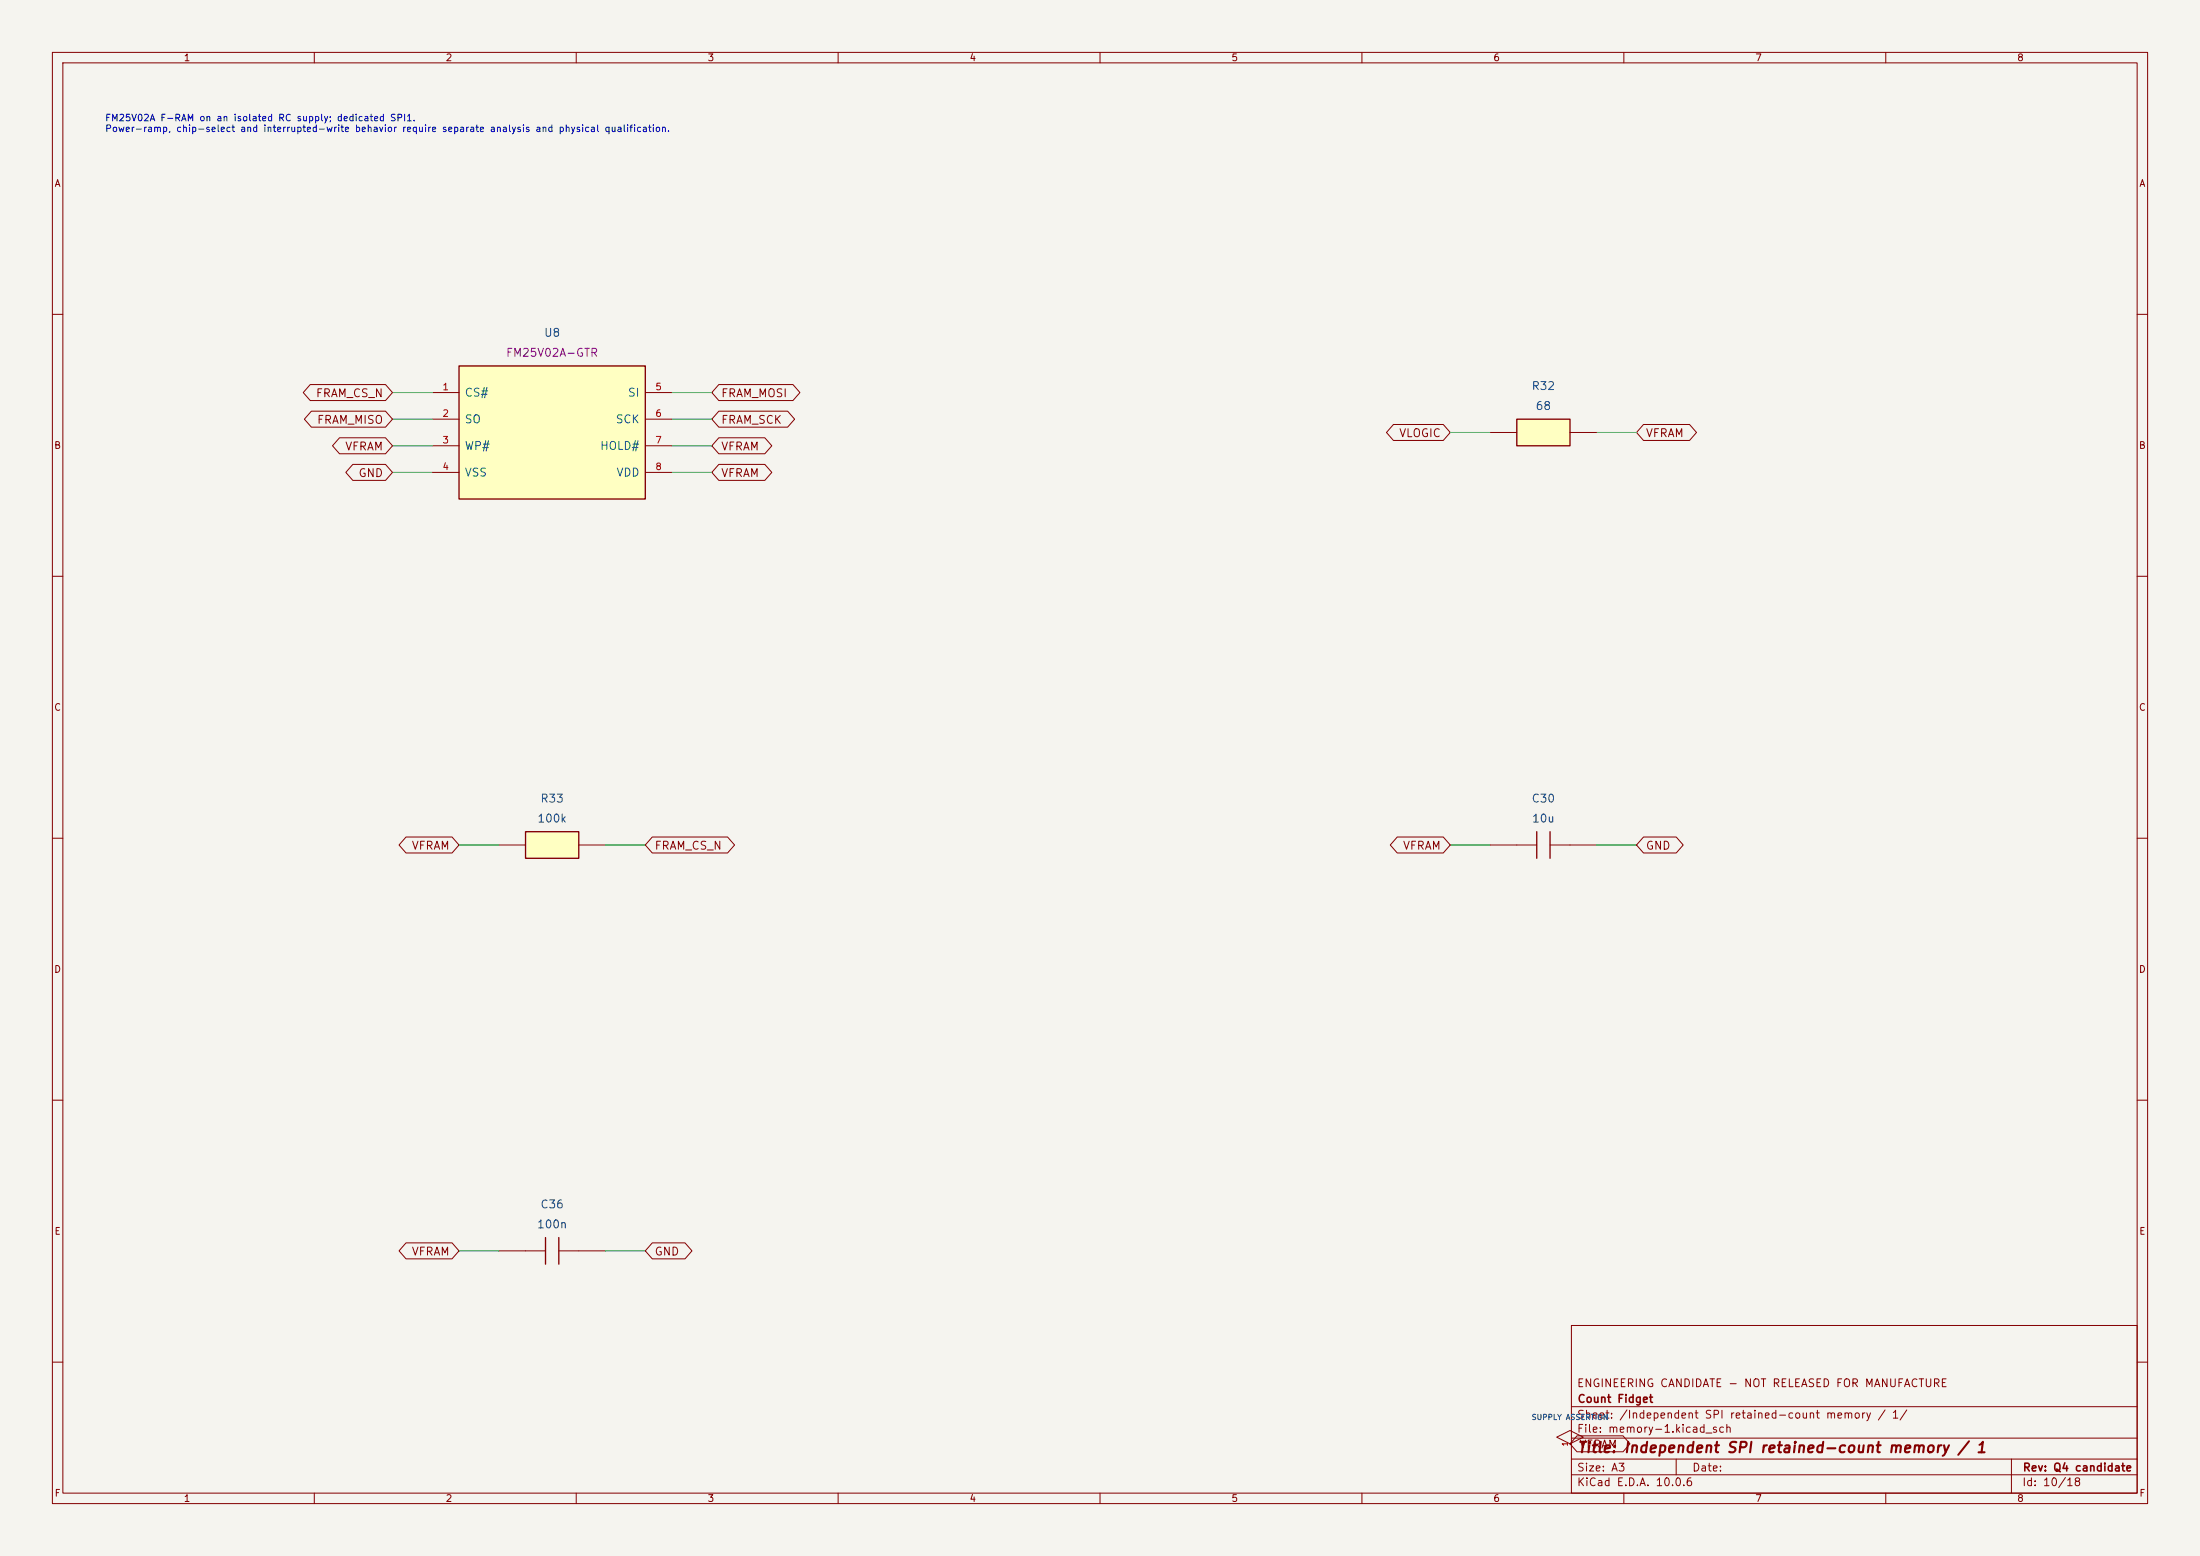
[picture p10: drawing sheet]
(kicad_sch (version 20250114) (generator "eeschema") (generator_version "10.0") (paper "A3") (title_block (title "Independent SPI retained-count memory / 1") (rev "Q4 candidate")
   (company "Count Fidget") (comment 1 "ENGINEERING CANDIDATE - NOT RELEASED FOR MANUFACTURE"))
(lib_symbols (symbol "CountFidgetQ4:U8" (pin_names (offset 1.016))  (exclude_from_sim no) (in_bom yes) (on_board yes)
   (property "Reference" "U" (at 0 16.509999999999998 0) (effects (font (size 1.27 1.27)))) (property "Value" "FM25V02A-GTR" (at 0 -16.509999999999998 0) (effects (font (size 1.27 1.27))))
   (property "Footprint" "CountFidgetQ4:Package_SO_SOIC-8_3.9x4.9mm_P1.27mm" (at 0 0 0) (effects (font (size 1.27 1.27)) (hide yes)))
   (symbol "U8_0_1" (rectangle (start -17.78 12.7) (end 17.78 -12.7) (stroke (width 0.254) (type default)) (fill (type background)))) (symbol "U8_1_1" (pin input line (at -22.86 7.62 0) (length 5.08) (name "CS#" (effects (font (size 1.524 1.524)))) (number "1" (effects (font (size 1.27 1.27)))))(pin tri_state line (at -22.86 2.54 0) (length 5.08) (name "SO" (effects (font (size 1.524 1.524)))) (number "2" (effects (font (size 1.27 1.27)))))(pin input line (at -22.86 -2.54 0) (length 5.08) (name "WP#" (effects (font (size 1.524 1.524)))) (number "3" (effects (font (size 1.27 1.27)))))(pin power_in line (at -22.86 -7.62 0) (length 5.08) (name "VSS" (effects (font (size 1.524 1.524)))) (number "4" (effects (font (size 1.27 1.27)))))(pin input line (at 22.86 7.62 180) (length 5.08) (name "SI" (effects (font (size 1.524 1.524)))) (number "5" (effects (font (size 1.27 1.27)))))(pin input line (at 22.86 2.54 180) (length 5.08) (name "SCK" (effects (font (size 1.524 1.524)))) (number "6" (effects (font (size 1.27 1.27)))))(pin input line (at 22.86 -2.54 180) (length 5.08) (name "HOLD#" (effects (font (size 1.524 1.524)))) (number "7" (effects (font (size 1.27 1.27)))))(pin power_in line (at 22.86 -7.62 180) (length 5.08) (name "VDD" (effects (font (size 1.524 1.524)))) (number "8" (effects (font (size 1.27 1.27)))))))
(symbol "CountFidgetQ4:R32" (pin_names (offset 1.016) hide) (pin_numbers hide) (exclude_from_sim no) (in_bom yes) (on_board yes)
   (property "Reference" "R" (at 0 6.35 0) (effects (font (size 1.27 1.27)))) (property "Value" "0603WAF680JT5E" (at 0 -6.35 0) (effects (font (size 1.27 1.27))))
   (property "Footprint" "CountFidgetQ4:Resistor_SMD_R_0603_1608Metric" (at 0 0 0) (effects (font (size 1.27 1.27)) (hide yes)))
   (symbol "R32_0_1" (rectangle (start -5.08 2.54) (end 5.08 -2.54) (stroke (width 0.254) (type default)) (fill (type background)))) (symbol "R32_1_1" (pin passive line (at -10.16 0 0) (length 5.08) (name "1" (effects (font (size 1.524 1.524)))) (number "1" (effects (font (size 1.27 1.27)))))(pin passive line (at 10.16 0 180) (length 5.08) (name "2" (effects (font (size 1.524 1.524)))) (number "2" (effects (font (size 1.27 1.27)))))))
(symbol "CountFidgetQ4:R33" (pin_names (offset 1.016) hide) (pin_numbers hide) (exclude_from_sim no) (in_bom yes) (on_board yes)
   (property "Reference" "R" (at 0 6.35 0) (effects (font (size 1.27 1.27)))) (property "Value" "RC0603FR-07100KL" (at 0 -6.35 0) (effects (font (size 1.27 1.27))))
   (property "Footprint" "CountFidgetQ4:Resistor_SMD_R_0603_1608Metric" (at 0 0 0) (effects (font (size 1.27 1.27)) (hide yes)))
   (symbol "R33_0_1" (rectangle (start -5.08 2.54) (end 5.08 -2.54) (stroke (width 0.254) (type default)) (fill (type background)))) (symbol "R33_1_1" (pin passive line (at -10.16 0 0) (length 5.08) (name "1" (effects (font (size 1.524 1.524)))) (number "1" (effects (font (size 1.27 1.27)))))(pin passive line (at 10.16 0 180) (length 5.08) (name "2" (effects (font (size 1.524 1.524)))) (number "2" (effects (font (size 1.27 1.27)))))))
(symbol "CountFidgetQ4:C30" (pin_names (offset 1.016) hide) (pin_numbers hide) (exclude_from_sim no) (in_bom yes) (on_board yes)
   (property "Reference" "C" (at 0 6.35 0) (effects (font (size 1.27 1.27)))) (property "Value" "GRM21BR61E106KA73L" (at 0 -6.35 0) (effects (font (size 1.27 1.27))))
   (property "Footprint" "CountFidgetQ4:Capacitor_SMD_C_0805_2012Metric" (at 0 0 0) (effects (font (size 1.27 1.27)) (hide yes)))
   (symbol "C30_0_1" (polyline (pts (xy -1.27 -2.54) (xy -1.27 2.54)) (stroke (width 0.254) (type default)) (fill (type none)))(polyline (pts (xy 1.27 -2.54) (xy 1.27 2.54)) (stroke (width 0.254) (type default)) (fill (type none)))(polyline (pts (xy -5.08 0) (xy -1.27 0)) (stroke (width 0) (type default)) (fill (type none)))(polyline (pts (xy 1.27 0) (xy 5.08 0)) (stroke (width 0) (type default)) (fill (type none)))) (symbol "C30_1_1" (pin passive line (at -10.16 0 0) (length 5.08) (name "1" (effects (font (size 1.524 1.524)))) (number "1" (effects (font (size 1.27 1.27)))))(pin passive line (at 10.16 0 180) (length 5.08) (name "2" (effects (font (size 1.524 1.524)))) (number "2" (effects (font (size 1.27 1.27)))))))
(symbol "CountFidgetQ4:C36" (pin_names (offset 1.016) hide) (pin_numbers hide) (exclude_from_sim no) (in_bom yes) (on_board yes)
   (property "Reference" "C" (at 0 6.35 0) (effects (font (size 1.27 1.27)))) (property "Value" "GRM188R71H104KA93D" (at 0 -6.35 0) (effects (font (size 1.27 1.27))))
   (property "Footprint" "CountFidgetQ4:Capacitor_SMD_C_0603_1608Metric" (at 0 0 0) (effects (font (size 1.27 1.27)) (hide yes)))
   (symbol "C36_0_1" (polyline (pts (xy -1.27 -2.54) (xy -1.27 2.54)) (stroke (width 0.254) (type default)) (fill (type none)))(polyline (pts (xy 1.27 -2.54) (xy 1.27 2.54)) (stroke (width 0.254) (type default)) (fill (type none)))(polyline (pts (xy -5.08 0) (xy -1.27 0)) (stroke (width 0) (type default)) (fill (type none)))(polyline (pts (xy 1.27 0) (xy 5.08 0)) (stroke (width 0) (type default)) (fill (type none)))) (symbol "C36_1_1" (pin passive line (at -10.16 0 0) (length 5.08) (name "1" (effects (font (size 1.524 1.524)))) (number "1" (effects (font (size 1.27 1.27)))))(pin passive line (at 10.16 0 180) (length 5.08) (name "2" (effects (font (size 1.524 1.524)))) (number "2" (effects (font (size 1.27 1.27)))))))
(symbol "CountFidgetQ4:SupplyAssertion" (pin_names (offset 0) hide) (exclude_from_sim no) (in_bom no) (on_board no)
 (property "Reference" "#FLG" (at 0 3.81 0) (effects (font (size 1.016 1.016)) (hide yes)))
 (property "Value" "PWR_FLAG" (at 0 3.81 0) (effects (font (size 1.016 1.016))))
 (symbol "SupplyAssertion_0_1" (polyline (pts (xy 0 0) (xy -2.54 1.27) (xy 0 2.54) (xy 2.54 1.27) (xy 0 0)) (stroke (width 0) (type default)) (fill (type none))))
 (symbol "SupplyAssertion_1_1" (pin power_out line (at 0 0 90) (length 0) (name "pwr" (effects (font (size 1.016 1.016)))) (number "1" (effects (font (size 1.016 1.016))))))))
(text "FM25V02A F-RAM on an isolated RC supply; dedicated SPI1.\nPower-ramp, chip-select and interrupted-write behavior require separate analysis and physical qualification." (at 20 22 0) (effects (font (size 1.27 1.27)) (justify left top)))
(symbol (lib_id "CountFidgetQ4:SupplyAssertion") (at 299.72 275.59 0) (unit 1) (exclude_from_sim no) (in_bom no) (on_board no) (dnp no)
   (property "Reference" "#FLG5" (at 299.72 275.59 0) (effects (font (size 1.27 1.27)) (hide yes))) (property "Value" "SUPPLY ASSERTION" (at 299.72 270.51 0) (effects (font (size 1.016 1.016)))) (pin "1"))
   (global_label "VFRAM" (shape bidirectional) (at 299.72 275.59 0) (effects (font (size 1.524 1.524)) (justify left))
   (property "Intersheetrefs" "${INTERSHEET_REFS}" (at 299.72 275.59 0) (effects (font (size 1.27 1.27)) (hide yes))))
(symbol (lib_id "CountFidgetQ4:U8") (at 105.41 82.55 0) (unit 1) (exclude_from_sim no) (in_bom yes) (on_board yes) (dnp no) (property "Reference" "U8" (at 105.41 63.49999999999999 0) (effects (font (size 1.524 1.524)))) (property "Value" "SPI F-RAM 32KiB" (at 105.41 67.30999999999999 0) (effects (font (size 1.524 1.524)) (hide yes)))
   (property "Footprint" "CountFidgetQ4:Package_SO_SOIC-8_3.9x4.9mm_P1.27mm" (at 105.41 82.55 0) (effects (font (size 1.27 1.27)) (hide yes))) (property "MPN" "FM25V02A-GTR" (at 105.41 67.30999999999999 0) (effects (font (size 1.524 1.524))))
   (property "Description" "Dedicated SPI1; /WP and /HOLD high. CS pull-up to VFRAM, MCU open-drain. Sleep B9 before Stop; wake guard>=400us. RC bound conditional on >=6.8uF effective; never waive 50us/V rising and100us/V falling at any point." (at 105.41 82.55 0) (effects (font (size 1.27 1.27)) (hide yes))) (pin "1")(pin "2")(pin "3")(pin "4")(pin "5")(pin "6")(pin "7")(pin "8"))
(wire (pts (xy 82.55 74.93) (xy 74.93 74.93)) (stroke (width 0) (type default)))
(global_label "FRAM_CS_N" (shape bidirectional) (at 74.93 74.93 180) (effects (font (size 1.524 1.524)) (justify right))
   (property "Intersheetrefs" "${INTERSHEET_REFS}" (at 74.93 74.93 0) (effects (font (size 1.27 1.27)) (hide yes))))
(wire (pts (xy 82.55 80.01) (xy 74.93 80.01)) (stroke (width 0) (type default)))
(global_label "FRAM_MISO" (shape bidirectional) (at 74.93 80.01 180) (effects (font (size 1.524 1.524)) (justify right))
   (property "Intersheetrefs" "${INTERSHEET_REFS}" (at 74.93 80.01 0) (effects (font (size 1.27 1.27)) (hide yes))))
(wire (pts (xy 82.55 85.09) (xy 74.93 85.09)) (stroke (width 0) (type default)))
(global_label "VFRAM" (shape bidirectional) (at 74.93 85.09 180) (effects (font (size 1.524 1.524)) (justify right))
   (property "Intersheetrefs" "${INTERSHEET_REFS}" (at 74.93 85.09 0) (effects (font (size 1.27 1.27)) (hide yes))))
(wire (pts (xy 82.55 90.17) (xy 74.93 90.17)) (stroke (width 0) (type default)))
(global_label "GND" (shape bidirectional) (at 74.93 90.17 180) (effects (font (size 1.524 1.524)) (justify right))
   (property "Intersheetrefs" "${INTERSHEET_REFS}" (at 74.93 90.17 0) (effects (font (size 1.27 1.27)) (hide yes))))
(wire (pts (xy 128.27 74.93) (xy 135.89 74.93)) (stroke (width 0) (type default)))
(global_label "FRAM_MOSI" (shape bidirectional) (at 135.89 74.93 0) (effects (font (size 1.524 1.524)) (justify left))
   (property "Intersheetrefs" "${INTERSHEET_REFS}" (at 135.89 74.93 0) (effects (font (size 1.27 1.27)) (hide yes))))
(wire (pts (xy 128.27 80.01) (xy 135.89 80.01)) (stroke (width 0) (type default)))
(global_label "FRAM_SCK" (shape bidirectional) (at 135.89 80.01 0) (effects (font (size 1.524 1.524)) (justify left))
   (property "Intersheetrefs" "${INTERSHEET_REFS}" (at 135.89 80.01 0) (effects (font (size 1.27 1.27)) (hide yes))))
(wire (pts (xy 128.27 85.09) (xy 135.89 85.09)) (stroke (width 0) (type default)))
(global_label "VFRAM" (shape bidirectional) (at 135.89 85.09 0) (effects (font (size 1.524 1.524)) (justify left))
   (property "Intersheetrefs" "${INTERSHEET_REFS}" (at 135.89 85.09 0) (effects (font (size 1.27 1.27)) (hide yes))))
(wire (pts (xy 128.27 90.17) (xy 135.89 90.17)) (stroke (width 0) (type default)))
(global_label "VFRAM" (shape bidirectional) (at 135.89 90.17 0) (effects (font (size 1.524 1.524)) (justify left))
   (property "Intersheetrefs" "${INTERSHEET_REFS}" (at 135.89 90.17 0) (effects (font (size 1.27 1.27)) (hide yes))))
(symbol (lib_id "CountFidgetQ4:R32") (at 294.64 82.55 0) (unit 1) (exclude_from_sim no) (in_bom yes) (on_board yes) (dnp no) (property "Reference" "R32" (at 294.64 73.66 0) (effects (font (size 1.524 1.524)))) (property "Value" "68" (at 294.64 77.46999999999998 0) (effects (font (size 1.524 1.524))))
   (property "Footprint" "CountFidgetQ4:Resistor_SMD_R_0603_1608Metric" (at 294.64 82.55 0) (effects (font (size 1.27 1.27)) (hide yes))) (property "MPN" "0603WAF680JT5E" (at 294.64 77.46999999999998 0) (effects (font (size 1.524 1.524)) (hide yes)))
   (property "Description" "1%; controlled memory rail RC" (at 294.64 82.55 0) (effects (font (size 1.27 1.27)) (hide yes))) (pin "1")(pin "2"))
(wire (pts (xy 284.48 82.55) (xy 276.86 82.55)) (stroke (width 0) (type default)))
(global_label "VLOGIC" (shape bidirectional) (at 276.86 82.55 180) (effects (font (size 1.524 1.524)) (justify right))
   (property "Intersheetrefs" "${INTERSHEET_REFS}" (at 276.86 82.55 0) (effects (font (size 1.27 1.27)) (hide yes))))
(wire (pts (xy 304.8 82.55) (xy 312.42 82.55)) (stroke (width 0) (type default)))
(global_label "VFRAM" (shape bidirectional) (at 312.42 82.55 0) (effects (font (size 1.524 1.524)) (justify left))
   (property "Intersheetrefs" "${INTERSHEET_REFS}" (at 312.42 82.55 0) (effects (font (size 1.27 1.27)) (hide yes))))
(symbol (lib_id "CountFidgetQ4:R33") (at 105.41 161.29 0) (unit 1) (exclude_from_sim no) (in_bom yes) (on_board yes) (dnp no) (property "Reference" "R33" (at 105.41 152.4 0) (effects (font (size 1.524 1.524)))) (property "Value" "100k" (at 105.41 156.21 0) (effects (font (size 1.524 1.524))))
   (property "Footprint" "CountFidgetQ4:Resistor_SMD_R_0603_1608Metric" (at 105.41 161.29 0) (effects (font (size 1.27 1.27)) (hide yes))) (property "MPN" "RC0603FR-07100KL" (at 105.41 156.21 0) (effects (font (size 1.524 1.524)) (hide yes)))
   (property "Description" "100k external pull-up; MCU CS must be open-drain" (at 105.41 161.29 0) (effects (font (size 1.27 1.27)) (hide yes))) (pin "1")(pin "2"))
(wire (pts (xy 95.25 161.29) (xy 87.63 161.29)) (stroke (width 0) (type default)))
(global_label "VFRAM" (shape bidirectional) (at 87.63 161.29 180) (effects (font (size 1.524 1.524)) (justify right))
   (property "Intersheetrefs" "${INTERSHEET_REFS}" (at 87.63 161.29 0) (effects (font (size 1.27 1.27)) (hide yes))))
(wire (pts (xy 115.57 161.29) (xy 123.19 161.29)) (stroke (width 0) (type default)))
(global_label "FRAM_CS_N" (shape bidirectional) (at 123.19 161.29 0) (effects (font (size 1.524 1.524)) (justify left))
   (property "Intersheetrefs" "${INTERSHEET_REFS}" (at 123.19 161.29 0) (effects (font (size 1.27 1.27)) (hide yes))))
(symbol (lib_id "CountFidgetQ4:C30") (at 294.64 161.29 0) (unit 1) (exclude_from_sim no) (in_bom yes) (on_board yes) (dnp no) (property "Reference" "C30" (at 294.64 152.4 0) (effects (font (size 1.524 1.524)))) (property "Value" "10u" (at 294.64 156.21 0) (effects (font (size 1.524 1.524))))
   (property "Footprint" "CountFidgetQ4:Capacitor_SMD_C_0805_2012Metric" (at 294.64 161.29 0) (effects (font (size 1.27 1.27)) (hide yes))) (property "MPN" "GRM21BR61E106KA73L" (at 294.64 156.21 0) (effects (font (size 1.524 1.524)) (hide yes)))
   (property "Description" "10uF25V X5R; require>=6.8uF effective for proposed memory ramp budget" (at 294.64 161.29 0) (effects (font (size 1.27 1.27)) (hide yes))) (pin "1")(pin "2"))
(wire (pts (xy 284.48 161.29) (xy 276.86 161.29)) (stroke (width 0) (type default)))
(global_label "VFRAM" (shape bidirectional) (at 276.86 161.29 180) (effects (font (size 1.524 1.524)) (justify right))
   (property "Intersheetrefs" "${INTERSHEET_REFS}" (at 276.86 161.29 0) (effects (font (size 1.27 1.27)) (hide yes))))
(wire (pts (xy 304.8 161.29) (xy 312.42 161.29)) (stroke (width 0) (type default)))
(global_label "GND" (shape bidirectional) (at 312.42 161.29 0) (effects (font (size 1.524 1.524)) (justify left))
   (property "Intersheetrefs" "${INTERSHEET_REFS}" (at 312.42 161.29 0) (effects (font (size 1.27 1.27)) (hide yes))))
(symbol (lib_id "CountFidgetQ4:C36") (at 105.41 238.76 0) (unit 1) (exclude_from_sim no) (in_bom yes) (on_board yes) (dnp no) (property "Reference" "C36" (at 105.41 229.87 0) (effects (font (size 1.524 1.524)))) (property "Value" "100n" (at 105.41 233.68 0) (effects (font (size 1.524 1.524))))
   (property "Footprint" "CountFidgetQ4:Capacitor_SMD_C_0603_1608Metric" (at 105.41 238.76 0) (effects (font (size 1.27 1.27)) (hide yes))) (property "MPN" "GRM188R71H104KA93D" (at 105.41 233.68 0) (effects (font (size 1.524 1.524)) (hide yes)))
   (property "Description" "100nF local FRAM bypass, in addition to C30" (at 105.41 238.76 0) (effects (font (size 1.27 1.27)) (hide yes))) (pin "1")(pin "2"))
(wire (pts (xy 95.25 238.76) (xy 87.63 238.76)) (stroke (width 0) (type default)))
(global_label "VFRAM" (shape bidirectional) (at 87.63 238.76 180) (effects (font (size 1.524 1.524)) (justify right))
   (property "Intersheetrefs" "${INTERSHEET_REFS}" (at 87.63 238.76 0) (effects (font (size 1.27 1.27)) (hide yes))))
(wire (pts (xy 115.57 238.76) (xy 123.19 238.76)) (stroke (width 0) (type default)))
(global_label "GND" (shape bidirectional) (at 123.19 238.76 0) (effects (font (size 1.524 1.524)) (justify left))
   (property "Intersheetrefs" "${INTERSHEET_REFS}" (at 123.19 238.76 0) (effects (font (size 1.27 1.27)) (hide yes)))))
